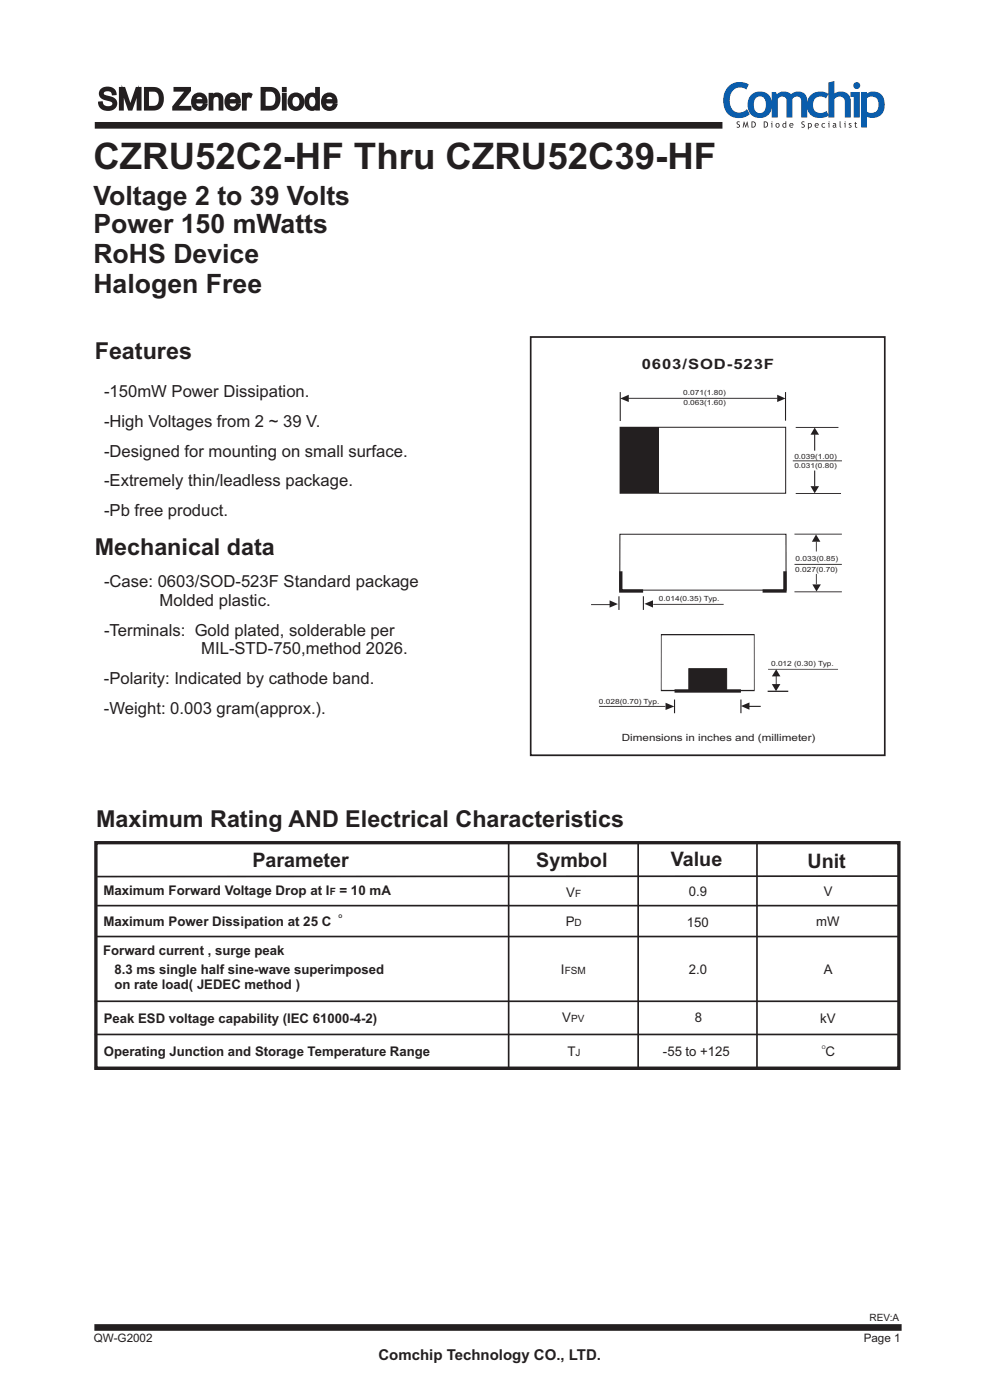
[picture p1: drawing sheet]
<svg xmlns="http://www.w3.org/2000/svg" width="210mm" height="297mm" viewBox="0 0 210 297" stroke-linecap="round" stroke-linejoin="round" font-family="sans-serif">
<path d="M20.1 26.6h132.9M20 281.3h171" fill="none" stroke="#231f20" stroke-width="1.4" stroke-linecap="butt"/>
<path d="M131.3 90.5h35.1v14h-35.1z" fill="none" stroke="#231f20" stroke-width=".21"/>
<path d="M112.4 71.4h75v88.7h-75z" fill="none" stroke="#231f20" stroke-width=".36"/>
<path d="M131.3 113.2h35.2v11.9h-35.2z" fill-rule="evenodd" fill="#fff" stroke="#231f20" stroke-width=".21"/>
<path d="M131.3 90.6h8.1v13.9h-8.1z" fill-rule="evenodd" fill="#231f20"/>
<path d="M131.4 83.1v6.1M133 84.4h31.7M166.4 83.1v6" fill="none" stroke="#231f20" stroke-width=".21"/>
<g fill="#231f20">
<path d="M131.4 84.4l1.8-.7v1.5z"/>
<path d="M164.6 83.7l1.8 .7-1.8 .8z"/>
</g>
<path d="M131.1 126.4v2.9M138.4 128.1h14.9" fill="none" stroke="#231f20" stroke-width=".21"/>
<path d="M136.5 128l1.8-.8v1.6z" fill="#231f20"/>
<path d="M168.5 90.6h9.1M172.6 99.7v3.4M168.5 104.6h9.6" fill="none" stroke="#231f20" stroke-width=".21"/>
<path d="M171.7 103h1.8l-.9 1.5z" fill="#231f20"/>
<path d="M172.6 92v3.5" fill="none" stroke="#231f20" stroke-width=".21"/>
<path d="M172.6 90.6l.9 1.5h-1.8z" fill="#231f20"/>
<path d="M167.9 97.7h10.4" fill="none" stroke="#231f20" stroke-width=".21"/>
<path d="M172.9 121.6v2.2" fill="none" stroke="#231f20" stroke-width=".29"/>
<path d="M172.1 123.8h1.8l-1 1.6z" fill="#231f20"/>
<path d="M172.9 114.8v2.1" fill="none" stroke="#231f20" stroke-width=".25"/>
<path d="M172.8 113.3l1 1.5h-1.8z" fill="#231f20"/>
<path d="M168.3 119.6h10M125.2 128.1h4" fill="none" stroke="#231f20" stroke-width=".21"/>
<path d="M131.5 121.1v4.1h4.7M166.3 121.1v4.1h-4.8" fill="none" stroke="#231f20" stroke-width=".71" stroke-linecap="butt"/>
<path d="M129.1 127.2l1.8 .8-1.8 .8z" fill="#231f20"/>
<path d="M136.3 126.4v2.9" fill="none" stroke="#231f20" stroke-width=".21"/>
<path d="M140.1 134.5h19.7v11.8h-19.8z" fill-rule="evenodd" fill="#fff" stroke="#231f20" stroke-width=".21"/>
<path d="M145.9 141.7h8v4.6h-8z" fill-rule="evenodd" fill="#231f20" stroke="#231f20" stroke-width=".21"/>
<path d="M142.9 146.4h14" fill="none" stroke="#231f20" stroke-width=".71" stroke-linecap="butt"/>
<path d="M162.6 146.5h4.4M162.7 141.8h14.8" fill="none" stroke="#231f20" stroke-width=".21"/>
<g fill="#231f20">
<path d="M163.5 145h1.8l-.9 1.5z"/>
<path d="M164.4 141.8l.9 1.5h-1.8z"/>
</g>
<path d="M164.4 142.9v2.2" fill="none" stroke="#231f20" stroke-width=".29"/>
<path d="M158.4 149.7h2.7" fill="none" stroke="#231f20" stroke-width=".21"/>
<path d="M156.9 149.6l1.8-.7v1.5z" fill="#231f20"/>
<path d="M142.9 148.2v2.9" fill="none" stroke="#231f20" stroke-width=".21"/>
<path d="M141 148.9l1.8 .8-1.8 .8z" fill="#231f20"/>
<path d="M168.3 113.2h10M168.3 125.4h10M126.9 149.7h14.1M156.9 148.2v2.9" fill="none" stroke="#231f20" stroke-width=".21"/>
<path d="M20.3 178.6h170.1v47.8h-170.1z" fill="none" stroke="#231f20" stroke-width=".71" stroke-linecap="butt"/>
<path d="M107.7 178.3v48.1M135.2 178.4v47.8M160.3 178.3v48.1M20.3 198.5h170M20.6 191.9h169.7M190.4 185.7l-169.8 .1M20.1 212.2h170.2M20.1 219.2h170.2M20.1 226.3h170.2" fill="none" stroke="#231f20" stroke-width=".35"/>
<g fill="#0a5dac">
<path d="M154.5 18.1a3.7 3.7 0 0 1 4.1-.2l-.5 1.1a2.17 2.17 0 0 0-2.4-.2 2.17 2.17 0 0 0-1.1 2 2.32 2.32 0 0 0 2.4 3l.6-.2 .6-.5 .6 1.1a3.4 3.4 0 0 1-3.9 .5 3.4 3.4 0 0 1-1.7-3.5l.2-1.5 .4-.8z"/>
<path d="M163.5 19.5h.8l.3 .5a2.19 2.19 0 0 1 3 0 1.98 1.98 0 0 1 2.1-.5 1.98 1.98 0 0 1 1.3 1.8v3.6h-1.3v-3.4a.99 .99 0 0 0-.7-1 .99 .99 0 0 0-1.2 .5v3.9h-1.2v-3.6a.98 .98 0 0 0-.8-.8 .98 .98 0 0 0-1.1 .5v3.9h-1.2z"/>
<path d="M171.7 20.2a3.1 3.1 0 0 1 3.8-.3l-.6 1a1.72 1.72 0 0 0-2.7 1.2 1.72 1.72 0 0 0 2.6 1.6l.3-.2 .4 1a3.1 3.1 0 0 1-4.3-.9 3.2 3.2 0 0 1 .5-3.4z"/>
<path d="M175.4 17.5l1.3-.3v2.6a2.12 2.12 0 0 1 2.3-.2 2.12 2.12 0 0 1 1.2 2v3.3h-1.3v-3.3a1.2 1.2 0 0 0-.9-1.1 1.2 1.2 0 0 0-1.3 .5v3.9h-1.3z"/>
<path d="M159.1 20.2a2.63 2.63 0 0 1 3.2-.5 2.63 2.63 0 0 1 1.2 3 2.62 2.62 0 0 1-3.1 2.3 2.62 2.62 0 0 1-2-3.3l.2-.8zM160.2 20.7a2.38 2.38 0 0 0 0 3.1 1.37 1.37 0 0 0 1.6-.1 1.37 1.37 0 0 0 .4-1.5 1.34 1.34 0 0 0-.3-1.4 1.34 1.34 0 0 0-1.5-.3z"/>
<path d="M180.7 18.1a.75 .75 0 0 1 1.5 0 .75 .75 0 0 1-1.5 0zM180.1 19.5h2v5.4h-1.3v-4.4h-.7z"/>
<path d="M182.4 19.5h1.2v.4a2.39 2.39 0 0 1 2.7-.1 2.39 2.39 0 0 1 1.1 2.4 2.59 2.59 0 0 1-3.8 2.6v2.2h-1.2zM183.6 20.8v2.9a1.53 1.53 0 0 0 1.7 .1 1.53 1.53 0 0 0 .8-1.6 1.47 1.47 0 0 0-.7-1.6 1.47 1.47 0 0 0-1.8 .2z"/>
</g>
<g fill="#231f20">
<path d="M156.1 25.8h.6l-.1 .1h-.4l.1 .3a.44 .44 0 0 1 .4 .6 .44 .44 0 0 1-.7 .2l.1-.1a.24 .24 0 0 0 .4-.1 .24 .24 0 0 0-.1-.3l-.4-.3z"/>
<path d="M157.5 25.7l.4 1 .4-1 .3 1.3h-.2l-.2-.8-.2 .9-.4-.9-.1 .8h-.2z"/>
<path d="M169.8 25.8h.6v.1h-.4v.3a.44 .44 0 0 1 .4 .6 .44 .44 0 0 1-.7 .2l.2-.1a.24 .24 0 0 0 .4-.1 .24 .24 0 0 0-.2-.3l-.4-.3z"/>
<path d="M174.1 26.2l.5-.1 .2 .1-.1 .1a.34 .34 0 0 0-.5 0 .34 .34 0 0 0 .1 .5 .34 .34 0 0 0 .4 0l.1 .2a.5 .5 0 0 1-.7-.1 .5 .5 0 0 1 0-.7z"/>
<path d="M177.8 25.7h.2v1l.2 .4-.3-.2z"/>
<path d="M179.9 26.1h.4v.2l-.3-.1v.2a.36 .36 0 0 1 .4 .5 .36 .36 0 0 1-.6 .1v-.2l.2 .1 .2-.1-.4-.4z"/>
<path d="M181.1 25.9l.2-.1v.3h.2v.1h-.2v.5l.3 .3h-.4l-.1-.1v-.7h-.1z"/>
<path d="M159.2 25.7a.7 .7 0 0 1 .9 .7 .7 .7 0 0 1-.9 .6zM159.4 25.9v1a.49 .49 0 0 0 .5-.5 .49 .49 0 0 0-.5-.5z"/>
<path d="M161.8 25.7a.7 .7 0 0 1 .9 .7 .7 .7 0 0 1-.9 .6zM161.9 25.9v1a.49 .49 0 0 0 .6-.5 .49 .49 0 0 0-.6-.5z"/>
<path d="M163.4 25.8a.1 .1 0 0 1 .2 0 .1 .1 0 0 1-.2 0zM163.3 26.1h.3v.9h-.2v-.8z"/>
<path d="M164.3 26.6a.47 .47 0 0 1 .9 0 .47 .47 0 0 1-.9 0zM164.5 26.3v.5l.2 .1a.32 .32 0 0 0 .2-.4 .32 .32 0 0 0-.4-.2z"/>
<path d="M165.8 26.2l.6-.1v-.4h.1v1.3h-.1a.46 .46 0 0 1-.7-.2 .46 .46 0 0 1 .1-.6zM166 26.3l-.1 .5 .4 .1 .1-.6z"/>
<path d="M167.3 26.2a.42 .42 0 0 1 .5-.1 .42 .42 0 0 1 .2 .5h-.6l.1 .3 .4-.1 .1 .2a.5 .5 0 0 1-.7-.1 .5 .5 0 0 1 0-.7zM167.4 26.3v.2h.5l-.2-.3z"/>
<path d="M171.1 26.1l.2 .1a.46 .46 0 0 1 .7 .4 .46 .46 0 0 1-.7 .4v.4h-.2zM171.3 26.3l.1 .6a.34 .34 0 0 0 .4-.3 .34 .34 0 0 0-.4-.4z"/>
<path d="M172.7 26.2a.42 .42 0 0 1 .5-.1 .42 .42 0 0 1 .2 .5h-.7l.2 .3 .4-.1v.2a.5 .5 0 0 1-.7-.1 .5 .5 0 0 1 .1-.7zM172.8 26.3l-.1 .2h.6l-.2-.3z"/>
<path d="M175.5 25.8a.1 .1 0 0 1 .2 0 .1 .1 0 0 1-.2 0zM175.4 26.1h.3v.9h-.2v-.8z"/>
<path d="M176.4 26.2a.42 .42 0 0 1 .7 .3l.1 .6-.3-.2-.3 .2a.33 .33 0 0 1-.2-.5 .33 .33 0 0 1 .4-.2l.1 .1v-.2h-.4zM176.6 26.6v.3l.3-.1v-.2z"/>
<path d="M178.9 25.8a.1 .1 0 0 1 .2 0 .1 .1 0 0 1-.2 0zM178.8 26.1h.3v.9h-.2v-.8z"/>
</g>
<text font-size="7.8" fill="#231f20" x="19.8" y="35.9">CZRU52C2-HF Thru CZRU52C39-HF</text>
<text font-size="6.3" fill="#231f20" x="20.7" y="23.2">SMD Zener Diode</text>
<g font-size="5.6" fill="#231f20">
<text x="19.8" y="43.5">Voltage 2 to 39 Volts</text>
<text x="19.8" y="49.5">Power 150 mWatts</text>
<text x="19.8" y="55.7">RoHS Device</text>
<text x="19.8" y="62.1">Halogen Free</text>
</g>
<g font-size="4.9" fill="#231f20">
<text x="20.1" y="76.1">Features</text>
<text x="20.1" y="117.7">Mechanical data</text>
<text x="20.4" y="175.3">Maximum Rating AND Electrical Characteristics</text>
</g>
<g font-size="4.2" fill="#231f20">
<text x="53.5" y="183.6">Parameter</text>
<text x="113.6" y="183.7">Symbol</text>
<text x="142.1" y="183.6">Value</text>
<text x="171" y="183.9">Unit</text>
</g>
<g font-size="3.5" fill="#231f20">
<text x="22" y="84.1">-150mW Power Dissipation.</text>
<text x="22" y="90.4">-High Voltages from 2 ~ 39 V.</text>
<text x="22" y="96.7">-Designed for mounting on small surface.</text>
<text x="22" y="103.1">-Extremely thin/leadless package.</text>
<text x="22" y="109.4">-Pb free product.</text>
<text x="22" y="124.5">-Case: 0603/SOD-523F Standard package</text>
<text x="33.8" y="128.4">Molded plastic.</text>
<text x="22" y="134.7">-Terminals: Gold plated, solderable per</text>
<text x="42.6" y="138.7">MIL-STD-750,method 2026.</text>
<text x="22" y="145">-Polarity: Indicated by cathode band.</text>
<text x="22" y="151.3">-Weight: 0.003 gram(approx.).</text>
</g>
<text font-size="3.2" fill="#231f20" x="80.2" y="288.1">Comchip Technology CO., LTD.</text>
<text font-size="3" fill="#231f20" x="135.9" y="78.3">0603/SOD-523F</text>
<g font-size="2.8" fill="#231f20">
<text x="21.9" y="189.7">Maximum Forward Voltage Drop at I</text>
<text x="71.9" y="189.7">= 10 mA</text>
<text x="119.9" y="190">V</text>
<text x="145.9" y="189.9">0.9</text>
<text x="174.5" y="190">V</text>
<text x="21.9" y="196.2">Maximum Power Dissipation at 25 C</text>
<text x="119.8" y="196.3">P</text>
<text x="145.5" y="196.4">150</text>
<text x="172.9" y="196.3">mW</text>
<text x="21.9" y="202.4">Forward current , surge peak</text>
<text x="24.2" y="209.5">on rate load( JEDEC method )</text>
<text x="24.2" y="206.4">8.3 ms single half sine-wave superimposed</text>
<text x="118.8" y="206.4">I</text>
<text x="145.9" y="206.4">2.0</text>
<text x="174.5" y="206.5">A</text>
<text x="22" y="216.7">Peak ESD voltage capability (IEC 61000-4-2)</text>
<text x="119.1" y="216.7">V</text>
<text x="147.2" y="216.7">8</text>
<text x="173.7" y="216.8">kV</text>
<text x="22" y="223.8">Operating Junction and Storage Temperature Range</text>
<text x="120.2" y="223.7">T</text>
<text x="140.4" y="223.7">-55 to +125</text>
<text x="174.8" y="223.8">C</text>
</g>
<g font-size="2.5" fill="#231f20">
<text x="19.9" y="284.5">QW-G2002</text>
<text x="182.9" y="284.4">Page 1</text>
</g>
<g font-size="2.1" fill="#231f20">
<text x="131.7" y="157.1">Dimensions in inches and (millimeter)</text>
<text x="69.8" y="189.7">F</text>
<text x="121.8" y="190">F</text>
<text x="121.7" y="196.3">D</text>
<text x="119.6" y="206.4">FSM</text>
<text x="121" y="216.7">PV</text>
<text x="121.9" y="223.7">J</text>
<text x="184.2" y="280">REV:A</text>
</g>
<g font-size="1.5" fill="#231f20">
<text x="144.7" y="83.8">0.071(1.80)</text>
<text x="144.7" y="85.9">0.063(1.60)</text>
<text x="168.3" y="99.3">0.031(0.80)</text>
<text x="168.3" y="97.2">0.039(1.00)</text>
<text x="168.5" y="118.9">0.033(0.85)</text>
<text x="168.4" y="121.2">0.027(0.70)</text>
<text x="139.6" y="127.3">0.014(0.35) Typ.</text>
<text x="163.3" y="141.2">0.012 (0.30) Typ.</text>
<text x="126.8" y="149.1">0.028(0.70) Typ.</text>
</g>
<g font-size="1.1" fill="#231f20">
<text x="71.7" y="194.6">O</text>
<text x="174.1" y="222.3">O</text>
</g>
</svg>
